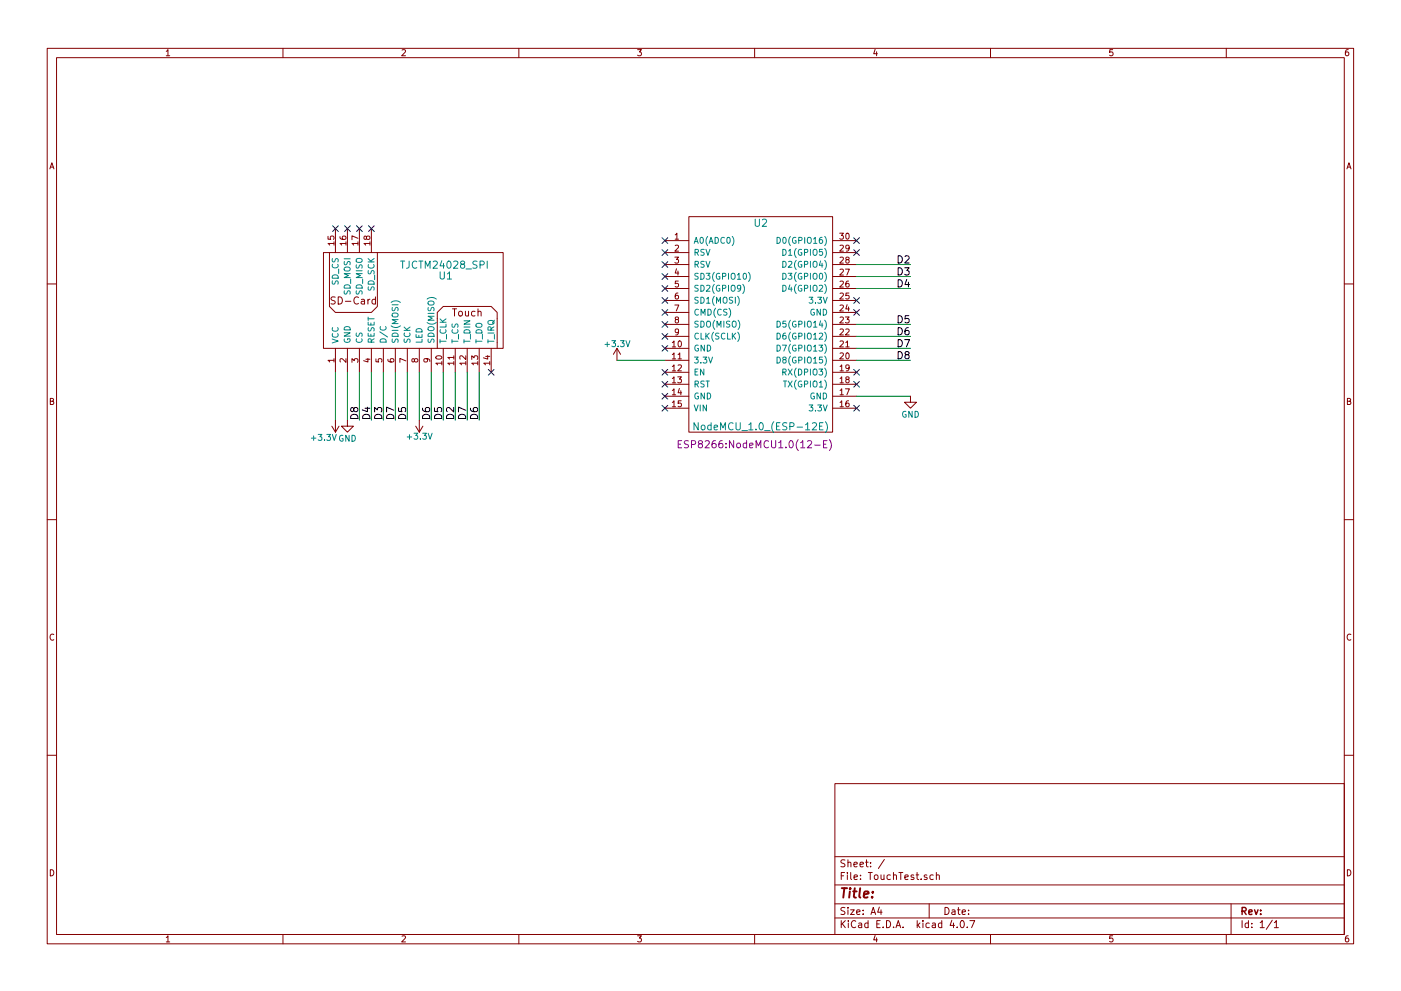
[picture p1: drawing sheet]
EESchema Schematic File Version 2
LIBS:power
LIBS:device
LIBS:switches
LIBS:relays
LIBS:motors
LIBS:transistors
LIBS:conn
LIBS:linear
LIBS:regul
LIBS:74xx
LIBS:cmos4000
LIBS:adc-dac
LIBS:memory
LIBS:xilinx
LIBS:microcontrollers
LIBS:dsp
LIBS:microchip
LIBS:analog_switches
LIBS:motorola
LIBS:texas
LIBS:intel
LIBS:audio
LIBS:interface
LIBS:digital-audio
LIBS:philips
LIBS:display
LIBS:cypress
LIBS:siliconi
LIBS:opto
LIBS:atmel
LIBS:contrib
LIBS:valves
LIBS:ESP8266
LIBS:tjctm24028_spi
LIBS:TouchTest-cache
EELAYER 25 0
EELAYER END
$Descr A4 11693 8268
encoding utf-8
Sheet 1 1
Title ""
Date ""
Rev ""
Comp ""
Comment1 ""
Comment2 ""
Comment3 ""
Comment4 ""
$EndDescr
$Comp
L TJCTM24028_SPI U1
U 1 1
P 2650 3200
F 0 "U1" H 3720 4110 60  0000 C CNN
F 1 "TJCTM24028_SPI" H 3710 4200 60  0000 C CNN
F 2 "TJCTM24028_SPI:tjctm24028_spi" H 2650 3200 60  0001 C CNN
F 3 "" H 2650 3200 60  0001 C CNN
	1    2650 3200
	1    0    0    -1  
$EndComp
$Comp
L NodeMCU_1.0_(ESP-12E) U2
U 1 1
P 6350 2700
F 0 "U2" H 6350 3550 60  0000 C CNN
F 1 "NodeMCU_1.0_(ESP-12E)" H 6350 1850 60  0000 C CNN
F 2 "ESP8266:NodeMCU1.0(12-E)" H 6300 1700 60  0000 C CNN
F 3 "" H 5750 1850 60  0000 C CNN
	1    6350 2700
	1    0    0    -1  
$EndComp
Text Label 7600 2200 2    60   ~ 0
D2
Text Label 7600 2300 2    60   ~ 0
D3
Text Label 7600 2400 2    60   ~ 0
D4
Text Label 7600 2700 2    60   ~ 0
D5
Text Label 7600 2800 2    60   ~ 0
D6
Text Label 7600 2900 2    60   ~ 0
D7
Text Label 7600 3000 2    60   ~ 0
D8
Wire Wire Line
	7150 2200 7600 2200
Wire Wire Line
	7150 2300 7600 2300
Wire Wire Line
	7150 2400 7600 2400
Wire Wire Line
	7150 2700 7600 2700
Wire Wire Line
	7150 2800 7600 2800
Wire Wire Line
	7150 2900 7600 2900
Wire Wire Line
	7150 3000 7600 3000
Wire Wire Line
	7150 3300 7600 3300
$Comp
L +3.3V #PWR4
U 1 1
P 5150 3000
F 0 "#PWR4" H 5150 2850 50  0001 C CNN
F 1 "+3.3V" H 5150 3140 50  0000 C CNN
F 2 "" H 5150 3000 50  0001 C CNN
F 3 "" H 5150 3000 50  0001 C CNN
	1    5150 3000
	1    0    0    -1  
$EndComp
$Comp
L GND #PWR5
U 1 1
P 7600 3300
F 0 "#PWR5" H 7600 3050 50  0001 C CNN
F 1 "GND" H 7600 3150 50  0000 C CNN
F 2 "" H 7600 3300 50  0001 C CNN
F 3 "" H 7600 3300 50  0001 C CNN
	1    7600 3300
	1    0    0    -1  
$EndComp
NoConn ~ 2800 1900
NoConn ~ 2900 1900
NoConn ~ 3000 1900
NoConn ~ 3100 1900
Wire Wire Line
	2800 3100 2800 3500
Wire Wire Line
	2900 3100 2900 3500
Wire Wire Line
	3000 3100 3000 3500
Wire Wire Line
	3100 3100 3100 3500
Wire Wire Line
	3200 3100 3200 3500
Wire Wire Line
	3300 3100 3300 3500
Wire Wire Line
	3400 3100 3400 3500
Wire Wire Line
	3500 3100 3500 3500
Wire Wire Line
	3600 3100 3600 3500
Wire Wire Line
	3700 3100 3700 3500
Wire Wire Line
	3800 3100 3800 3500
Wire Wire Line
	3900 3100 3900 3500
Wire Wire Line
	4000 3100 4000 3500
Wire Wire Line
	5550 3000 5150 3000
$Comp
L +3.3V #PWR1
U 1 1
P 2800 3500
F 0 "#PWR1" H 2800 3350 50  0001 C CNN
F 1 "+3.3V" H 2900 3650 50  0000 C CNN
F 2 "" H 2800 3500 50  0001 C CNN
F 3 "" H 2800 3500 50  0001 C CNN
	1    2800 3500
	-1   0    0    1   
$EndComp
$Comp
L +3.3V #PWR3
U 1 1
P 3500 3500
F 0 "#PWR3" H 3500 3350 50  0001 C CNN
F 1 "+3.3V" H 3500 3640 50  0000 C CNN
F 2 "" H 3500 3500 50  0001 C CNN
F 3 "" H 3500 3500 50  0001 C CNN
	1    3500 3500
	-1   0    0    1   
$EndComp
$Comp
L GND #PWR2
U 1 1
P 2900 3500
F 0 "#PWR2" H 2900 3250 50  0001 C CNN
F 1 "GND" H 2900 3350 50  0000 C CNN
F 2 "" H 2900 3500 50  0001 C CNN
F 3 "" H 2900 3500 50  0001 C CNN
	1    2900 3500
	1    0    0    -1  
$EndComp
Text Label 3000 3500 1    60   ~ 0
D8
Text Label 3100 3500 1    60   ~ 0
D4
Text Label 3200 3500 1    60   ~ 0
D3
Text Label 3300 3500 1    60   ~ 0
D7
Text Label 3400 3500 1    60   ~ 0
D5
Text Label 3600 3500 1    60   ~ 0
D6
Text Label 3700 3500 1    60   ~ 0
D5
Text Label 3800 3500 1    60   ~ 0
D2
Text Label 3900 3500 1    60   ~ 0
D7
Text Label 4000 3500 1    60   ~ 0
D6
NoConn ~ 4100 3100
NoConn ~ 7150 3100
NoConn ~ 7150 3200
NoConn ~ 7150 3400
NoConn ~ 5550 3300
NoConn ~ 5550 3400
NoConn ~ 5550 3200
NoConn ~ 5550 3100
NoConn ~ 5550 2900
NoConn ~ 5550 2800
NoConn ~ 5550 2700
NoConn ~ 5550 2600
NoConn ~ 5550 2500
NoConn ~ 5550 2400
NoConn ~ 5550 2300
NoConn ~ 5550 2200
NoConn ~ 5550 2100
NoConn ~ 5550 2000
NoConn ~ 7150 2500
NoConn ~ 7150 2600
NoConn ~ 7150 2000
NoConn ~ 7150 2100
$EndSCHEMATC
